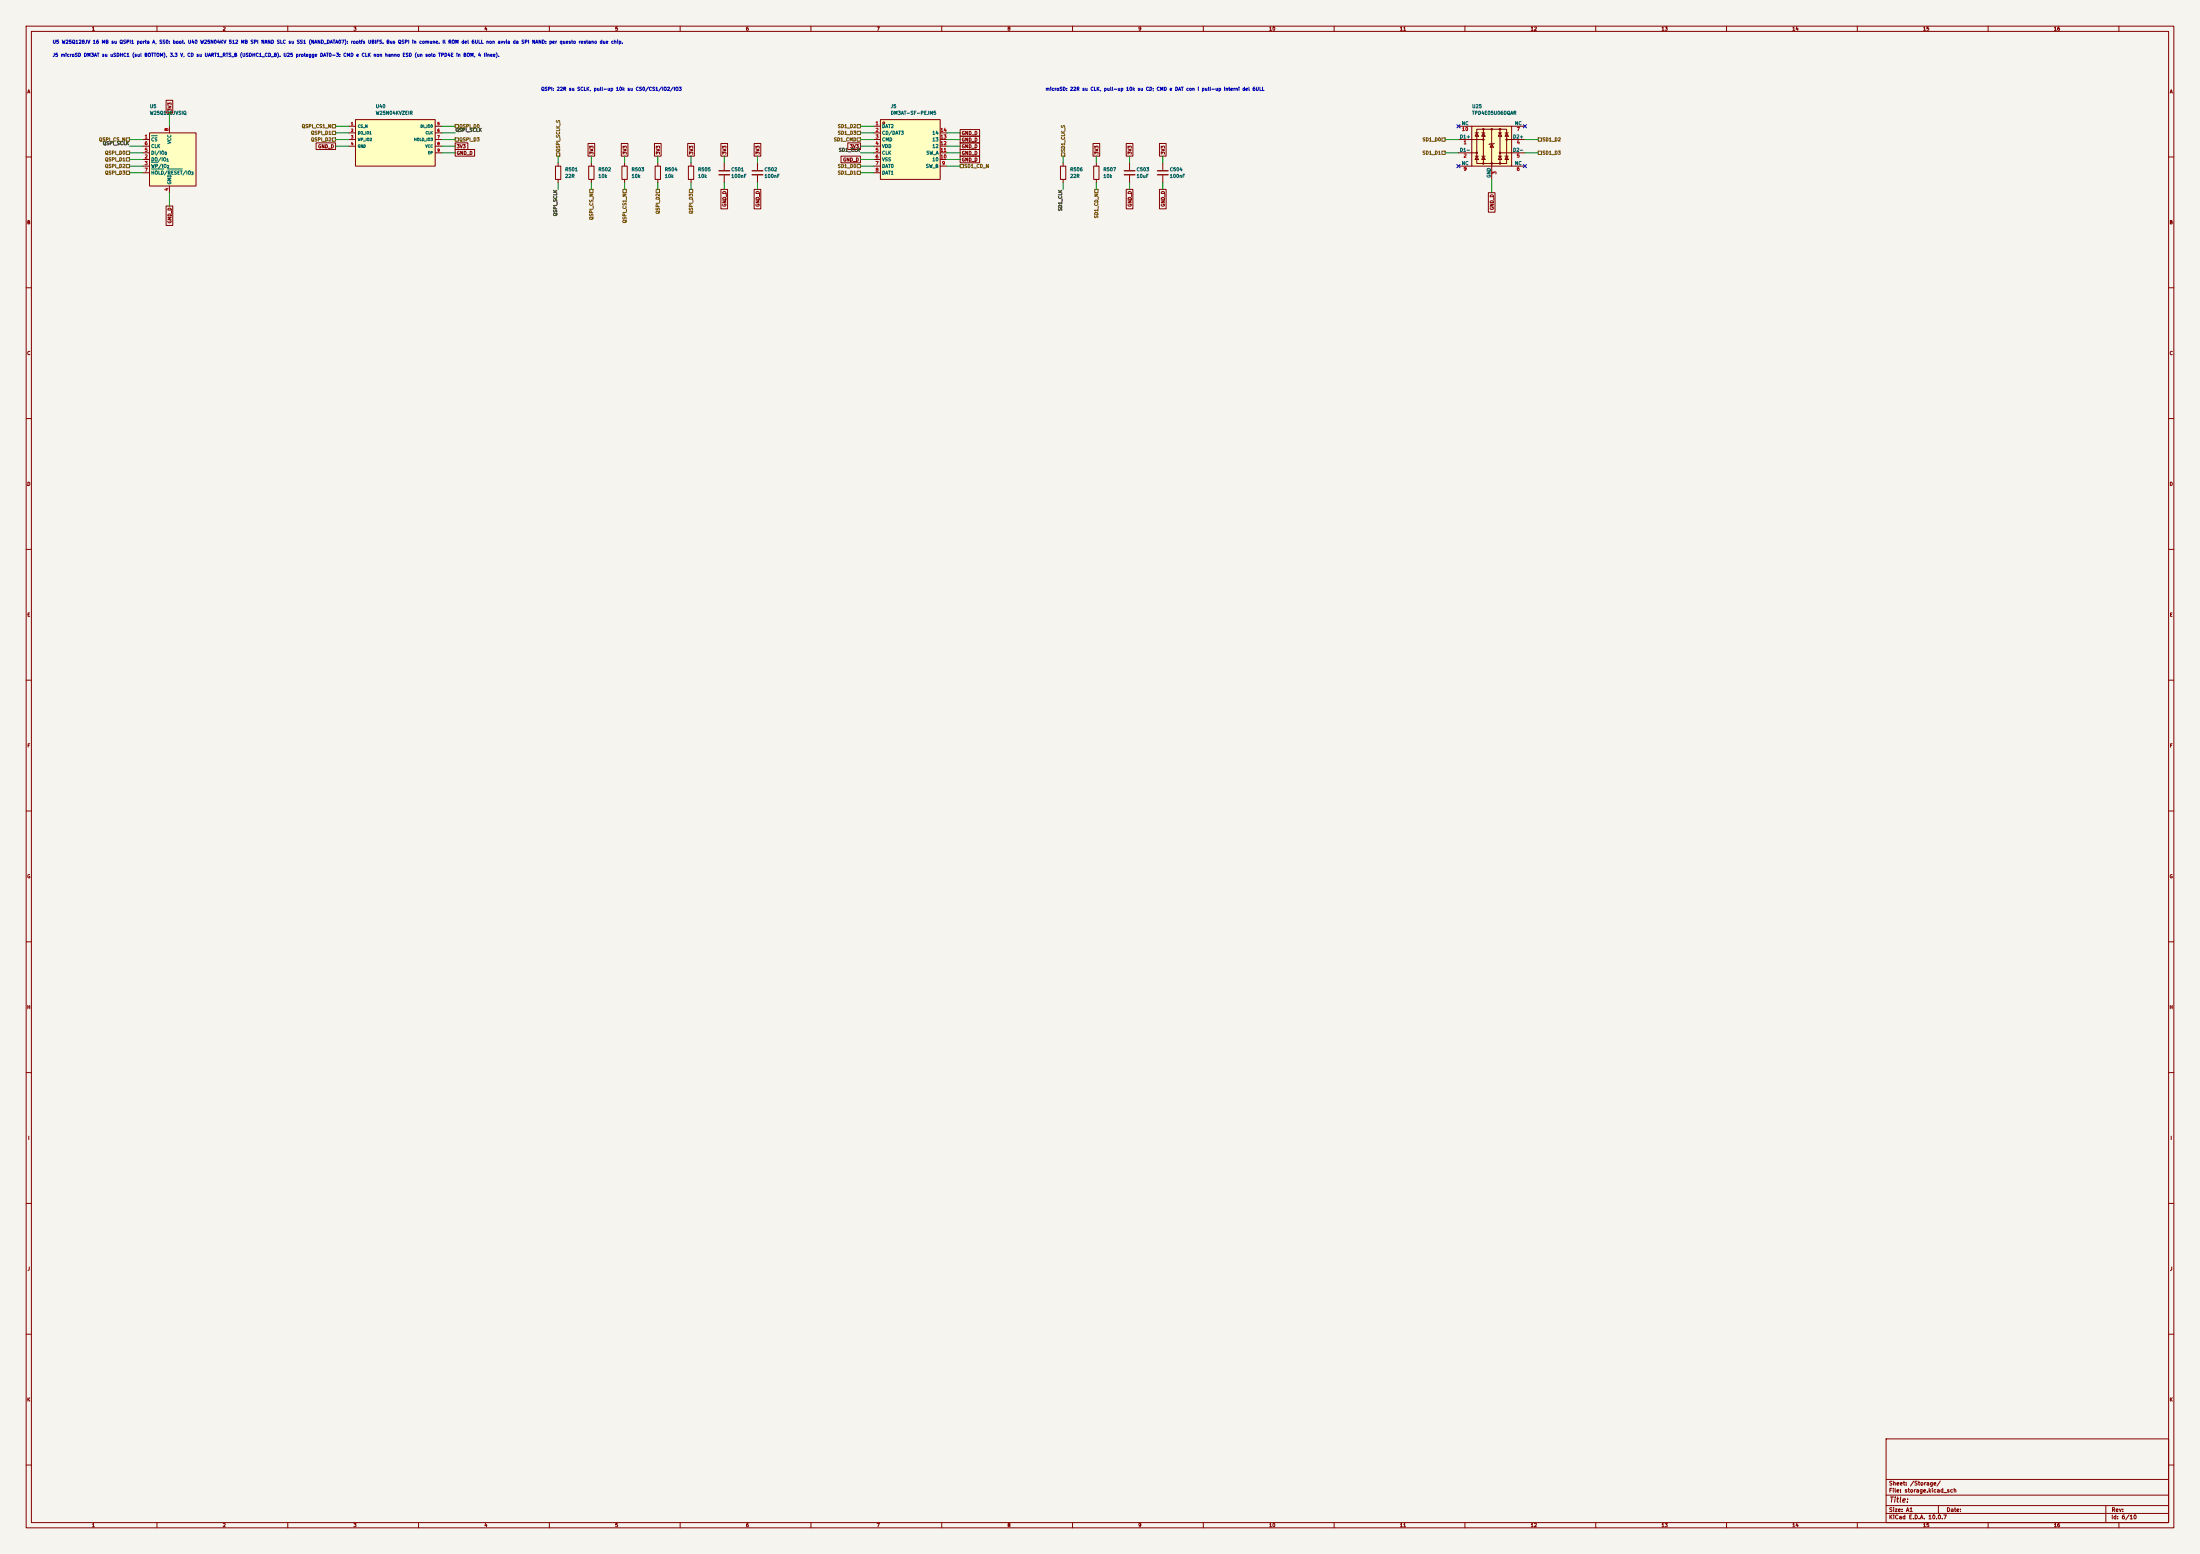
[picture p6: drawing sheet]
(kicad_sch (version 20260306) (generator "eeschema") (generator_version "10.0") (paper "A1") (lib_symbols (symbol "Memory_Flash:W25Q128JVS"
  (exclude_from_sim no)
  (in_bom yes)
  (on_board yes)
  (in_pos_files yes)
  (duplicate_pin_numbers_are_jumpers no)
  (property "Reference" "U" (at -6.35 11.43 0) (show_name no) (do_not_autoplace no) (effects (font (size 1.27 1.27))))
  (property "Value" "W25Q128JVS" (at 7.62 11.43 0) (show_name no) (do_not_autoplace no) (effects (font (size 1.27 1.27))))
  (property "Footprint" "Package_SO:SOIC-8_5.3x5.3mm_P1.27mm" (at 0 22.86 0) (show_name no) (do_not_autoplace no) (hide yes) (effects (font (size 1.27 1.27))))
  (property "Datasheet" "https://www.winbond.com/resource-files/w25q128jv_dtr%20revc%2003272018%20plus.pdf" (at 0 25.4 0) (show_name no) (do_not_autoplace no) (hide yes) (effects (font (size 1.27 1.27))))
  (property "Description" "128Mbit / 16MiB Serial Flash Memory, Standard/Dual/Quad SPI, 2.7-3.6V, SOIC-8" (at 0 27.94 0) (show_name no) (do_not_autoplace no) (hide yes) (effects (font (size 1.27 1.27))))
  (symbol "W25Q128JVS_0_1"
   (rectangle (start -7.62 10.16) (end 10.16 -10.16) (stroke (width 0.254) (type default)) (fill (type background))))
  (symbol "W25Q128JVS_1_1"
   (pin input line (at -10.16 7.62 0) (length 2.54) (name "~{CS}" (effects (font (size 1.27 1.27)))) (number "1" (effects (font (size 1.27 1.27)))))
   (pin bidirectional line (at -10.16 0 0) (length 2.54) (name "DO/IO_{1}" (effects (font (size 1.27 1.27)))) (number "2" (effects (font (size 1.27 1.27)))))
   (pin bidirectional line (at -10.16 -2.54 0) (length 2.54) (name "~{WP}/IO_{2}" (effects (font (size 1.27 1.27)))) (number "3" (effects (font (size 1.27 1.27)))))
   (pin power_in line (at 0 -12.7 90) (length 2.54) (name "GND" (effects (font (size 1.27 1.27)))) (number "4" (effects (font (size 1.27 1.27)))))
   (pin bidirectional line (at -10.16 2.54 0) (length 2.54) (name "DI/IO_{0}" (effects (font (size 1.27 1.27)))) (number "5" (effects (font (size 1.27 1.27)))))
   (pin input line (at -10.16 5.08 0) (length 2.54) (name "CLK" (effects (font (size 1.27 1.27)))) (number "6" (effects (font (size 1.27 1.27)))))
   (pin bidirectional line (at -10.16 -5.08 0) (length 2.54) (name "~{HOLD}/~{RESET}/IO_{3}" (effects (font (size 1.27 1.27)))) (number "7" (effects (font (size 1.27 1.27)))))
   (pin power_in line (at 0 12.7 270) (length 2.54) (name "VCC" (effects (font (size 1.27 1.27)))) (number "8" (effects (font (size 1.27 1.27))))))
  (embedded_fonts no)) (symbol "Scheda:W25N04KV" (pin_names (offset 0.762)) (exclude_from_sim no) (in_bom yes) (on_board yes) (in_pos_files yes) (duplicate_pin_numbers_are_jumpers no) (property "Reference" "U" (at 0 10.16 0) (effects (font (size 1.27 1.27)))) (property "Value" "W25N04KV" (at 0 -12.70 0) (effects (font (size 1.27 1.27)))) (property "Footprint" "" (at 0 0 0) (hide yes) (effects (font (size 1.27 1.27)))) (property "Datasheet" "" (at 0 0 0) (hide yes) (effects (font (size 1.27 1.27)))) (property "Description" "Winbond W25N04KV, SPI NAND SLC 4 Gbit, 3.3 V, WSON-8 8x6" (at 0 0 0) (hide yes) (effects (font (size 1.27 1.27)))) (symbol "W25N04KV_1_1" (rectangle (start -15.24 7.62) (end 15.24 -10.16) (stroke (width 0.254) (type default)) (fill (type background))) (pin passive line (at -17.78 5.08 0) (length 2.54) (name "CS_N" (effects (font (size 1.016 1.016)))) (number "1" (effects (font (size 1.016 1.016))))) (pin passive line (at -17.78 2.54 0) (length 2.54) (name "DO_IO1" (effects (font (size 1.016 1.016)))) (number "2" (effects (font (size 1.016 1.016))))) (pin passive line (at -17.78 0.00 0) (length 2.54) (name "WP_IO2" (effects (font (size 1.016 1.016)))) (number "3" (effects (font (size 1.016 1.016))))) (pin passive line (at -17.78 -2.54 0) (length 2.54) (name "GND" (effects (font (size 1.016 1.016)))) (number "4" (effects (font (size 1.016 1.016))))) (pin passive line (at 17.78 5.08 180) (length 2.54) (name "DI_IO0" (effects (font (size 1.016 1.016)))) (number "5" (effects (font (size 1.016 1.016))))) (pin passive line (at 17.78 2.54 180) (length 2.54) (name "CLK" (effects (font (size 1.016 1.016)))) (number "6" (effects (font (size 1.016 1.016))))) (pin passive line (at 17.78 0.00 180) (length 2.54) (name "HOLD_IO3" (effects (font (size 1.016 1.016)))) (number "7" (effects (font (size 1.016 1.016))))) (pin passive line (at 17.78 -2.54 180) (length 2.54) (name "VCC" (effects (font (size 1.016 1.016)))) (number "8" (effects (font (size 1.016 1.016))))) (pin passive line (at 17.78 -5.08 180) (length 2.54) (name "EP" (effects (font (size 1.016 1.016)))) (number "9" (effects (font (size 1.016 1.016))))) ) (embedded_fonts no)) (symbol "Device:R"
  (pin_numbers (hide yes))
  (pin_names
   (offset 0))
  (exclude_from_sim no)
  (in_bom yes)
  (on_board yes)
  (in_pos_files yes)
  (duplicate_pin_numbers_are_jumpers no)
  (property "Reference" "R" (at 2.032 0 90) (show_name no) (do_not_autoplace no) (effects (font (size 1.27 1.27))))
  (property "Value" "R" (at 0 0 90) (show_name no) (do_not_autoplace no) (effects (font (size 1.27 1.27))))
  (property "Footprint" "" (at -1.778 0 90) (show_name no) (do_not_autoplace no) (hide yes) (effects (font (size 1.27 1.27))))
  (property "Datasheet" "" (at 0 0 0) (show_name no) (do_not_autoplace no) (hide yes) (effects (font (size 1.27 1.27))))
  (property "Description" "Resistor" (at 0 0 0) (show_name no) (do_not_autoplace no) (hide yes) (effects (font (size 1.27 1.27))))
  (symbol "R_0_1"
   (rectangle (start -1.016 -2.54) (end 1.016 2.54) (stroke (width 0.254) (type default)) (fill (type none))))
  (symbol "R_1_1"
   (pin passive line (at 0 3.81 270) (length 1.27) (name "" (effects (font (size 1.27 1.27)))) (number "1" (effects (font (size 1.27 1.27)))))
   (pin passive line (at 0 -3.81 90) (length 1.27) (name "" (effects (font (size 1.27 1.27)))) (number "2" (effects (font (size 1.27 1.27))))))
  (embedded_fonts no)) (symbol "Device:C"
  (pin_numbers (hide yes))
  (pin_names
   (offset 0.254))
  (exclude_from_sim no)
  (in_bom yes)
  (on_board yes)
  (in_pos_files yes)
  (duplicate_pin_numbers_are_jumpers no)
  (property "Reference" "C" (at 0.635 2.54 0) (show_name no) (do_not_autoplace no) (effects (font (size 1.27 1.27)) (justify left)))
  (property "Value" "C" (at 0.635 -2.54 0) (show_name no) (do_not_autoplace no) (effects (font (size 1.27 1.27)) (justify left)))
  (property "Footprint" "" (at 0.9652 -3.81 0) (show_name no) (do_not_autoplace no) (hide yes) (effects (font (size 1.27 1.27))))
  (property "Datasheet" "" (at 0 0 0) (show_name no) (do_not_autoplace no) (hide yes) (effects (font (size 1.27 1.27))))
  (property "Description" "Unpolarized capacitor" (at 0 0 0) (show_name no) (do_not_autoplace no) (hide yes) (effects (font (size 1.27 1.27))))
  (symbol "C_0_1"
   (polyline (pts (xy -2.032 0.762) (xy 2.032 0.762)) (stroke (width 0.508) (type default)) (fill (type none)))
   (polyline (pts (xy -2.032 -0.762) (xy 2.032 -0.762)) (stroke (width 0.508) (type default)) (fill (type none))))
  (symbol "C_1_1"
   (pin passive line (at 0 3.81 270) (length 2.794) (name "" (effects (font (size 1.27 1.27)))) (number "1" (effects (font (size 1.27 1.27)))))
   (pin passive line (at 0 -3.81 90) (length 2.794) (name "" (effects (font (size 1.27 1.27)))) (number "2" (effects (font (size 1.27 1.27))))))
  (embedded_fonts no)) (symbol "MIKILAB_DM3AT_SF_PEJM5:DM3AT-SF-PEJM5" (in_bom yes) (on_board yes)
  (property
   "Reference"
   "Card"
   (id 0) (at 0 13.97 0) (effects (font (size 1.27 1.27) ) ))
  (property
   "Value"
   "DM3AT-SF-PEJM5"
   (id 1) (at 0 -13.97 0) (effects (font (size 1.27 1.27) ) ))
  (property
   "Footprint"
   "MIKILAB_DM3AT_SF_PEJM5:SD-SMD_DM3AT-SF-PEJM5"
   (id 2) (at 0 -16.51 0) (effects (font (size 1.27 1.27) ) hide))
  (property
   "Datasheet"
   "https://lcsc.com/product-detail/Connector-Card-Sockets_Hirose_DM3AT-SF-PEJM5_Hirose-HRS-DM3AT-SF-PEJM5_C114218.html"
   (id 3) (at 0 -19.05 0) (effects (font (size 1.27 1.27) ) hide))
  (property
   "Manufacturer"
   "HRS(广濑)"
   (id 4) (at 0 -21.59 0) (effects (font (size 1.27 1.27) ) hide))
  (property
   "MPN"
   "DM3AT-SF-PEJM5"
   (id 5) (at 0 -24.13 0) (effects (font (size 1.27 1.27) ) hide))
  (property
   "LCSC Part"
   "C114218"
   (id 6) (at 0 -26.67 0) (effects (font (size 1.27 1.27) ) hide))
  (property
   "ki_keywords"
   "SIM Card Connectors"
   (id 8) (at 0 -29.21 0) (effects (font (size 1.27 1.27) ) hide))
  (symbol "DM3AT-SF-PEJM5_0_1"
   (rectangle (start -11.43 11.43) (end 11.43 -11.43) (stroke (width 0) (type default)) (fill (type background)))
   (circle (center -10.16 10.16) (radius 0.38) (stroke (width 0) (type default)) (fill (type none)))
   (pin unspecified line (at -13.97 8.89 0) (length 2.54) (name "DAT2" (effects (font (size 1.27 1.27)))) (number "1" (effects (font (size 1.27 1.27)))))
   (pin unspecified line (at -13.97 6.35 0) (length 2.54) (name "CD/DAT3" (effects (font (size 1.27 1.27)))) (number "2" (effects (font (size 1.27 1.27)))))
   (pin unspecified line (at -13.97 3.81 0) (length 2.54) (name "CMD" (effects (font (size 1.27 1.27)))) (number "3" (effects (font (size 1.27 1.27)))))
   (pin unspecified line (at -13.97 1.27 0) (length 2.54) (name "VDD" (effects (font (size 1.27 1.27)))) (number "4" (effects (font (size 1.27 1.27)))))
   (pin unspecified line (at -13.97 -1.27 0) (length 2.54) (name "CLK" (effects (font (size 1.27 1.27)))) (number "5" (effects (font (size 1.27 1.27)))))
   (pin unspecified line (at -13.97 -3.81 0) (length 2.54) (name "VSS" (effects (font (size 1.27 1.27)))) (number "6" (effects (font (size 1.27 1.27)))))
   (pin unspecified line (at -13.97 -6.35 0) (length 2.54) (name "DAT0" (effects (font (size 1.27 1.27)))) (number "7" (effects (font (size 1.27 1.27)))))
   (pin unspecified line (at -13.97 -8.89 0) (length 2.54) (name "DAT1" (effects (font (size 1.27 1.27)))) (number "8" (effects (font (size 1.27 1.27)))))
   (pin unspecified line (at 13.97 -6.35 180) (length 2.54) (name "SW_B" (effects (font (size 1.27 1.27)))) (number "9" (effects (font (size 1.27 1.27)))))
   (pin unspecified line (at 13.97 -3.81 180) (length 2.54) (name "10" (effects (font (size 1.27 1.27)))) (number "10" (effects (font (size 1.27 1.27)))))
   (pin unspecified line (at 13.97 -1.27 180) (length 2.54) (name "SW_A" (effects (font (size 1.27 1.27)))) (number "11" (effects (font (size 1.27 1.27)))))
   (pin unspecified line (at 13.97 1.27 180) (length 2.54) (name "12" (effects (font (size 1.27 1.27)))) (number "12" (effects (font (size 1.27 1.27)))))
   (pin unspecified line (at 13.97 3.81 180) (length 2.54) (name "13" (effects (font (size 1.27 1.27)))) (number "13" (effects (font (size 1.27 1.27)))))
   (pin unspecified line (at 13.97 6.35 180) (length 2.54) (name "14" (effects (font (size 1.27 1.27)))) (number "14" (effects (font (size 1.27 1.27))))))) (symbol "Power_Protection:TPD4E05U06DQA"
  (pin_names
   (offset 0))
  (exclude_from_sim no)
  (in_bom yes)
  (on_board yes)
  (in_pos_files yes)
  (duplicate_pin_numbers_are_jumpers no)
  (property "Reference" "U" (at -0.635 8.89 0) (show_name no) (do_not_autoplace no) (effects (font (size 1.27 1.27))))
  (property "Value" "TPD4E05U06DQA" (at 1.905 -10.16 0) (show_name no) (do_not_autoplace no) (effects (font (size 1.27 1.27)) (justify left)))
  (property "Footprint" "Package_SON:USON-10_2.5x1.0mm_P0.5mm" (at 1.905 -12.065 0) (show_name no) (do_not_autoplace no) (hide yes) (effects (font (size 1.27 1.27)
    (italic yes)) (justify left)))
  (property "Datasheet" "https://www.ti.com/lit/ds/symlink/tpd4e05u06.pdf" (at 1.905 -13.97 0) (show_name no) (do_not_autoplace no) (hide yes) (effects (font (size 1.27 1.27)) (justify left)))
  (property "Description" "4-Channel ESD Protection for Super-Speed USB 3.0 Interface, USON-10" (at 0 0 0) (show_name no) (do_not_autoplace no) (hide yes) (effects (font (size 1.27 1.27))))
  (symbol "TPD4E05U06DQA_0_0"
   (rectangle (start -5.715 6.477) (end 5.715 -6.604) (stroke (width 0) (type default)) (fill (type none)))
   (polyline (pts (xy -3.175 -6.604) (xy -3.175 6.477)) (stroke (width 0) (type default)) (fill (type none)))
   (polyline (pts (xy 0 6.477) (xy 0 -6.604)) (stroke (width 0) (type default)) (fill (type none)))
   (polyline (pts (xy 3.175 6.477) (xy 3.175 -6.604)) (stroke (width 0) (type default)) (fill (type none))))
  (symbol "TPD4E05U06DQA_0_1"
   (polyline (pts (xy -7.747 2.54) (xy -3.175 2.54)) (stroke (width 0) (type default)) (fill (type none)))
   (rectangle (start -7.62 7.62) (end 7.62 -7.62) (stroke (width 0.254) (type default)) (fill (type background)))
   (polyline (pts (xy -7.62 -2.54) (xy -5.715 -2.54)) (stroke (width 0) (type default)) (fill (type none)))
   (circle (center -5.715 -2.54) (radius 0.2794) (stroke (width 0) (type default)) (fill (type outline)))
   (polyline (pts (xy -5.08 5.08) (xy -6.35 5.08)) (stroke (width 0) (type default)) (fill (type none)))
   (polyline (pts (xy -5.08 3.81) (xy -6.35 3.81) (xy -5.715 5.08) (xy -5.08 3.81)) (stroke (width 0) (type default)) (fill (type none)))
   (polyline (pts (xy -5.08 -3.81) (xy -6.35 -3.81)) (stroke (width 0) (type default)) (fill (type none)))
   (polyline (pts (xy -5.08 -5.08) (xy -6.35 -5.08) (xy -5.715 -3.81) (xy -5.08 -5.08)) (stroke (width 0) (type default)) (fill (type none)))
   (circle (center -3.175 6.477) (radius 0.2794) (stroke (width 0) (type default)) (fill (type outline)))
   (circle (center -3.175 2.54) (radius 0.2794) (stroke (width 0) (type default)) (fill (type outline)))
   (circle (center -3.175 -6.604) (radius 0.2794) (stroke (width 0) (type default)) (fill (type outline)))
   (polyline (pts (xy -2.54 5.08) (xy -3.81 5.08)) (stroke (width 0) (type default)) (fill (type none)))
   (polyline (pts (xy -2.54 3.81) (xy -3.81 3.81) (xy -3.175 5.08) (xy -2.54 3.81)) (stroke (width 0) (type default)) (fill (type none)))
   (polyline (pts (xy -2.54 -3.81) (xy -3.81 -3.81)) (stroke (width 0) (type default)) (fill (type none)))
   (polyline (pts (xy -2.54 -5.08) (xy -3.81 -5.08) (xy -3.175 -3.81) (xy -2.54 -5.08)) (stroke (width 0) (type default)) (fill (type none)))
   (polyline (pts (xy -0.635 0.889) (xy -1.016 0.635)) (stroke (width 0) (type default)) (fill (type none)))
   (circle (center 0 6.477) (radius 0.2794) (stroke (width 0) (type default)) (fill (type outline)))
   (polyline (pts (xy 0 -6.604) (xy 0 -7.62)) (stroke (width 0) (type default)) (fill (type none)))
   (circle (center 0 -6.604) (radius 0.2794) (stroke (width 0) (type default)) (fill (type outline)))
   (polyline (pts (xy 0.635 0.889) (xy -0.635 0.889)) (stroke (width 0) (type default)) (fill (type none)))
   (polyline (pts (xy 0.635 0.889) (xy 1.016 1.143)) (stroke (width 0) (type default)) (fill (type none)))
   (polyline (pts (xy 0.635 -0.381) (xy -0.635 -0.381) (xy 0 0.889) (xy 0.635 -0.381)) (stroke (width 0) (type default)) (fill (type none)))
   (circle (center 3.175 6.477) (radius 0.2794) (stroke (width 0) (type default)) (fill (type outline)))
   (circle (center 3.175 -2.54) (radius 0.2794) (stroke (width 0) (type default)) (fill (type outline)))
   (circle (center 3.175 -6.604) (radius 0.2794) (stroke (width 0) (type default)) (fill (type outline)))
   (polyline (pts (xy 3.81 5.08) (xy 2.54 5.08)) (stroke (width 0) (type default)) (fill (type none)))
   (polyline (pts (xy 3.81 3.81) (xy 2.54 3.81) (xy 3.175 5.08) (xy 3.81 3.81)) (stroke (width 0) (type default)) (fill (type none)))
   (polyline (pts (xy 3.81 -3.81) (xy 2.54 -3.81)) (stroke (width 0) (type default)) (fill (type none)))
   (polyline (pts (xy 3.81 -5.08) (xy 2.54 -5.08) (xy 3.175 -3.81) (xy 3.81 -5.08)) (stroke (width 0) (type default)) (fill (type none)))
   (circle (center 5.715 2.54) (radius 0.2794) (stroke (width 0) (type default)) (fill (type outline)))
   (polyline (pts (xy 6.35 5.08) (xy 5.08 5.08)) (stroke (width 0) (type default)) (fill (type none)))
   (polyline (pts (xy 6.35 3.81) (xy 5.08 3.81) (xy 5.715 5.08) (xy 6.35 3.81)) (stroke (width 0) (type default)) (fill (type none)))
   (polyline (pts (xy 6.35 -3.81) (xy 5.08 -3.81)) (stroke (width 0) (type default)) (fill (type none)))
   (polyline (pts (xy 6.35 -5.08) (xy 5.08 -5.08) (xy 5.715 -3.81) (xy 6.35 -5.08)) (stroke (width 0) (type default)) (fill (type none)))
   (polyline (pts (xy 7.62 2.54) (xy 5.715 2.54)) (stroke (width 0) (type default)) (fill (type none)))
   (polyline (pts (xy 7.62 -2.54) (xy 3.175 -2.54)) (stroke (width 0) (type default)) (fill (type none))))
  (symbol "TPD4E05U06DQA_1_1"
   (pin passive line (at -12.7 2.54 0) (length 5.08) (name "D1+" (effects (font (size 1.27 1.27)))) (number "1" (effects (font (size 1.27 1.27)))))
   (pin passive line (at -12.7 -2.54 0) (length 5.08) (name "D1-" (effects (font (size 1.27 1.27)))) (number "2" (effects (font (size 1.27 1.27)))))
   (pin power_in line (at 0 -12.7 90) (length 5.08) (name "GND" (effects (font (size 1.27 1.27)))) (number "3" (effects (font (size 1.27 1.27)))))
   (pin passive line (at 12.7 2.54 180) (length 5.08) (name "D2+" (effects (font (size 1.27 1.27)))) (number "4" (effects (font (size 1.27 1.27)))))
   (pin passive line (at 12.7 -2.54 180) (length 5.08) (name "D2-" (effects (font (size 1.27 1.27)))) (number "5" (effects (font (size 1.27 1.27)))))
   (pin free line (at 12.7 -7.62 180) (length 5.08) (name "NC" (effects (font (size 1.27 1.27)))) (number "6" (effects (font (size 1.27 1.27)))))
   (pin free line (at 12.7 7.62 180) (length 5.08) (name "NC" (effects (font (size 1.27 1.27)))) (number "7" (effects (font (size 1.27 1.27)))))
   (pin passive line (at 0 -12.7 90) (length 5.08) (hide yes) (name "GND" (effects (font (size 1.27 1.27)))) (number "8" (effects (font (size 1.27 1.27)))))
   (pin free line (at -12.7 -7.62 0) (length 5.08) (name "NC" (effects (font (size 1.27 1.27)))) (number "9" (effects (font (size 1.27 1.27)))))
   (pin free line (at -12.7 7.62 0) (length 5.08) (name "NC" (effects (font (size 1.27 1.27)))) (number "10" (effects (font (size 1.27 1.27))))))
  (embedded_fonts no))) (text "U5 W25Q128JV 16 MB su QSPI1 porta A, SS0: boot. U40 W25N04KV 512 MB SPI NAND SLC su SS1 (NAND_DATA07): rootfs UBIFS. Bus QSPI in comune. Il ROM del 6ULL non avvia da SPI NAND: per questo restano due chip." (exclude_from_sim no) (at 20.00 17.00 0) (effects (font (size 1.27 1.27)) (justify left bottom))) (text "J5 microSD DM3AT su uSDHC1 (sul BOTTOM), 3.3 V, CD su UART1_RTS_B (USDHC1_CD_B). U25 protegge DAT0-3: CMD e CLK non hanno ESD (un solo TPD4E in BOM, 4 linee)." (exclude_from_sim no) (at 20.00 22.00 0) (effects (font (size 1.27 1.27)) (justify left bottom))) (wire (pts (xy 54.61 53.34) (xy 49.53 53.34)) (stroke (width 0) (type default))) (hierarchical_label "QSPI_CS_N" (shape passive) (at 49.53 53.34 180) (effects (font (size 1.27 1.27)) (justify right))) (wire (pts (xy 54.61 60.96) (xy 49.53 60.96)) (stroke (width 0) (type default))) (hierarchical_label "QSPI_D1" (shape passive) (at 49.53 60.96 180) (effects (font (size 1.27 1.27)) (justify right))) (wire (pts (xy 54.61 63.50) (xy 49.53 63.50)) (stroke (width 0) (type default))) (hierarchical_label "QSPI_D2" (shape passive) (at 49.53 63.50 180) (effects (font (size 1.27 1.27)) (justify right))) (wire (pts (xy 64.77 73.66) (xy 64.77 78.74)) (stroke (width 0) (type default))) (global_label "GND_D" (shape passive) (at 64.77 78.74 270) (fields_autoplaced yes) (effects (font (size 1.27 1.27)) (justify right))) (wire (pts (xy 54.61 58.42) (xy 49.53 58.42)) (stroke (width 0) (type default))) (hierarchical_label "QSPI_D0" (shape passive) (at 49.53 58.42 180) (effects (font (size 1.27 1.27)) (justify right))) (wire (pts (xy 54.61 55.88) (xy 49.53 55.88)) (stroke (width 0) (type default))) (label "QSPI_SCLK" (at 49.53 55.88 180) (effects (font (size 1.27 1.27)) (justify right bottom))) (wire (pts (xy 54.61 66.04) (xy 49.53 66.04)) (stroke (width 0) (type default))) (hierarchical_label "QSPI_D3" (shape passive) (at 49.53 66.04 180) (effects (font (size 1.27 1.27)) (justify right))) (wire (pts (xy 64.77 48.26) (xy 64.77 43.18)) (stroke (width 0) (type default))) (global_label "3V3" (shape passive) (at 64.77 43.18 90) (fields_autoplaced yes) (effects (font (size 1.27 1.27)) (justify left))) (symbol (lib_id "Memory_Flash:W25Q128JVS") (at 64.77 60.96 0) (unit 1) (body_style 1) (exclude_from_sim no) (in_bom yes) (on_board yes) (in_pos_files yes) (dnp no) (property "Reference" "U5" (at 57.15 40.64 0) (effects (font (size 1.27 1.27)) (justify left))) (property "Value" "W25Q128JVSIQ" (at 57.15 43.18 0) (effects (font (size 1.27 1.27)) (justify left))) (property "Footprint" "Package_SO:SOIC-8_5.3x5.3mm_P1.27mm" (at 64.77 60.96 0) (hide yes) (effects (font (size 1.27 1.27)))) (property "Datasheet" "" (at 64.77 60.96 0) (hide yes) (effects (font (size 1.27 1.27)))) (property "Description" "" (at 64.77 60.96 0) (hide yes) (effects (font (size 1.27 1.27)))) (property "MPN" "W25Q128JVSIQ" (at 64.77 60.96 0) (hide yes) (effects (font (size 1.27 1.27)))) (property "LCSC" "C97521" (at 64.77 60.96 0) (hide yes) (effects (font (size 1.27 1.27)))) (pin "1") (pin "2") (pin "3") (pin "4") (pin "5") (pin "6") (pin "7") (pin "8")) (wire (pts (xy 133.35 48.26) (xy 128.27 48.26)) (stroke (width 0) (type default))) (hierarchical_label "QSPI_CS1_N" (shape passive) (at 128.27 48.26 180) (effects (font (size 1.27 1.27)) (justify right))) (wire (pts (xy 133.35 50.80) (xy 128.27 50.80)) (stroke (width 0) (type default))) (hierarchical_label "QSPI_D1" (shape passive) (at 128.27 50.80 180) (effects (font (size 1.27 1.27)) (justify right))) (wire (pts (xy 133.35 53.34) (xy 128.27 53.34)) (stroke (width 0) (type default))) (hierarchical_label "QSPI_D2" (shape passive) (at 128.27 53.34 180) (effects (font (size 1.27 1.27)) (justify right))) (wire (pts (xy 133.35 55.88) (xy 128.27 55.88)) (stroke (width 0) (type default))) (global_label "GND_D" (shape passive) (at 128.27 55.88 180) (fields_autoplaced yes) (effects (font (size 1.27 1.27)) (justify right))) (wire (pts (xy 168.91 48.26) (xy 173.99 48.26)) (stroke (width 0) (type default))) (hierarchical_label "QSPI_D0" (shape passive) (at 173.99 48.26 0) (effects (font (size 1.27 1.27)) (justify left))) (wire (pts (xy 168.91 50.80) (xy 173.99 50.80)) (stroke (width 0) (type default))) (label "QSPI_SCLK" (at 173.99 50.80 0) (effects (font (size 1.27 1.27)) (justify left bottom))) (wire (pts (xy 168.91 53.34) (xy 173.99 53.34)) (stroke (width 0) (type default))) (hierarchical_label "QSPI_D3" (shape passive) (at 173.99 53.34 0) (effects (font (size 1.27 1.27)) (justify left))) (wire (pts (xy 168.91 55.88) (xy 173.99 55.88)) (stroke (width 0) (type default))) (global_label "3V3" (shape passive) (at 173.99 55.88 0) (fields_autoplaced yes) (effects (font (size 1.27 1.27)) (justify left))) (wire (pts (xy 168.91 58.42) (xy 173.99 58.42)) (stroke (width 0) (type default))) (global_label "GND_D" (shape passive) (at 173.99 58.42 0) (fields_autoplaced yes) (effects (font (size 1.27 1.27)) (justify left))) (symbol (lib_id "Scheda:W25N04KV") (at 151.13 53.34 0) (unit 1) (body_style 1) (exclude_from_sim no) (in_bom yes) (on_board yes) (in_pos_files yes) (dnp no) (property "Reference" "U40" (at 143.51 40.64 0) (effects (font (size 1.27 1.27)) (justify left))) (property "Value" "W25N04KVZEIR" (at 143.51 43.18 0) (effects (font (size 1.27 1.27)) (justify left))) (property "Footprint" "Package_SON:WSON-8-1EP_8x6mm_P1.27mm_EP3.4x4.3mm" (at 151.13 53.34 0) (hide yes) (effects (font (size 1.27 1.27)))) (property "Datasheet" "" (at 151.13 53.34 0) (hide yes) (effects (font (size 1.27 1.27)))) (property "Description" "" (at 151.13 53.34 0) (hide yes) (effects (font (size 1.27 1.27)))) (property "MPN" "W25N04KVZEIR" (at 151.13 53.34 0) (hide yes) (effects (font (size 1.27 1.27)))) (property "LCSC" "C5342170" (at 151.13 53.34 0) (hide yes) (effects (font (size 1.27 1.27)))) (pin "1") (pin "2") (pin "3") (pin "4") (pin "5") (pin "6") (pin "7") (pin "8") (pin "9")) (text "QSPI: 22R su SCLK, pull-up 10k su CS0/CS1/IO2/IO3" (exclude_from_sim no) (at 206.72 35.00 0) (effects (font (size 1.27 1.27)) (justify left bottom))) (wire (pts (xy 213.36 62.23) (xy 213.36 59.69)) (stroke (width 0) (type default))) (hierarchical_label "QSPI_SCLK_S" (shape passive) (at 213.36 59.69 90) (effects (font (size 1.27 1.27)) (justify left))) (wire (pts (xy 213.36 69.85) (xy 213.36 72.39)) (stroke (width 0) (type default))) (label "QSPI_SCLK" (at 213.36 72.39 270) (effects (font (size 1.27 1.27)) (justify right bottom))) (symbol (lib_id "Device:R") (at 213.36 66.04 0) (unit 1) (body_style 1) (exclude_from_sim no) (in_bom yes) (on_board yes) (in_pos_files yes) (dnp no) (property "Reference" "R501" (at 215.90 64.77 0) (effects (font (size 1.27 1.27)) (justify left))) (property "Value" "22R" (at 215.90 67.31 0) (effects (font (size 1.27 1.27)) (justify left))) (property "Footprint" "Resistor_SMD:R_0603_1608Metric" (at 213.36 66.04 0) (hide yes) (effects (font (size 1.27 1.27)))) (property "Datasheet" "" (at 213.36 66.04 0) (hide yes) (effects (font (size 1.27 1.27)))) (property "Description" "" (at 213.36 66.04 0) (hide yes) (effects (font (size 1.27 1.27)))) (pin "1") (pin "2")) (wire (pts (xy 226.06 62.23) (xy 226.06 59.69)) (stroke (width 0) (type default))) (global_label "3V3" (shape passive) (at 226.06 59.69 90) (fields_autoplaced yes) (effects (font (size 1.27 1.27)) (justify left))) (wire (pts (xy 226.06 69.85) (xy 226.06 72.39)) (stroke (width 0) (type default))) (hierarchical_label "QSPI_CS_N" (shape passive) (at 226.06 72.39 270) (effects (font (size 1.27 1.27)) (justify right))) (symbol (lib_id "Device:R") (at 226.06 66.04 0) (unit 1) (body_style 1) (exclude_from_sim no) (in_bom yes) (on_board yes) (in_pos_files yes) (dnp no) (property "Reference" "R502" (at 228.60 64.77 0) (effects (font (size 1.27 1.27)) (justify left))) (property "Value" "10k" (at 228.60 67.31 0) (effects (font (size 1.27 1.27)) (justify left))) (property "Footprint" "Resistor_SMD:R_0603_1608Metric" (at 226.06 66.04 0) (hide yes) (effects (font (size 1.27 1.27)))) (property "Datasheet" "" (at 226.06 66.04 0) (hide yes) (effects (font (size 1.27 1.27)))) (property "Description" "" (at 226.06 66.04 0) (hide yes) (effects (font (size 1.27 1.27)))) (pin "1") (pin "2")) (wire (pts (xy 238.76 62.23) (xy 238.76 59.69)) (stroke (width 0) (type default))) (global_label "3V3" (shape passive) (at 238.76 59.69 90) (fields_autoplaced yes) (effects (font (size 1.27 1.27)) (justify left))) (wire (pts (xy 238.76 69.85) (xy 238.76 72.39)) (stroke (width 0) (type default))) (hierarchical_label "QSPI_CS1_N" (shape passive) (at 238.76 72.39 270) (effects (font (size 1.27 1.27)) (justify right))) (symbol (lib_id "Device:R") (at 238.76 66.04 0) (unit 1) (body_style 1) (exclude_from_sim no) (in_bom yes) (on_board yes) (in_pos_files yes) (dnp no) (property "Reference" "R503" (at 241.30 64.77 0) (effects (font (size 1.27 1.27)) (justify left))) (property "Value" "10k" (at 241.30 67.31 0) (effects (font (size 1.27 1.27)) (justify left))) (property "Footprint" "Resistor_SMD:R_0603_1608Metric" (at 238.76 66.04 0) (hide yes) (effects (font (size 1.27 1.27)))) (property "Datasheet" "" (at 238.76 66.04 0) (hide yes) (effects (font (size 1.27 1.27)))) (property "Description" "" (at 238.76 66.04 0) (hide yes) (effects (font (size 1.27 1.27)))) (pin "1") (pin "2")) (wire (pts (xy 251.46 62.23) (xy 251.46 59.69)) (stroke (width 0) (type default))) (global_label "3V3" (shape passive) (at 251.46 59.69 90) (fields_autoplaced yes) (effects (font (size 1.27 1.27)) (justify left))) (wire (pts (xy 251.46 69.85) (xy 251.46 72.39)) (stroke (width 0) (type default))) (hierarchical_label "QSPI_D2" (shape passive) (at 251.46 72.39 270) (effects (font (size 1.27 1.27)) (justify right))) (symbol (lib_id "Device:R") (at 251.46 66.04 0) (unit 1) (body_style 1) (exclude_from_sim no) (in_bom yes) (on_board yes) (in_pos_files yes) (dnp no) (property "Reference" "R504" (at 254.00 64.77 0) (effects (font (size 1.27 1.27)) (justify left))) (property "Value" "10k" (at 254.00 67.31 0) (effects (font (size 1.27 1.27)) (justify left))) (property "Footprint" "Resistor_SMD:R_0603_1608Metric" (at 251.46 66.04 0) (hide yes) (effects (font (size 1.27 1.27)))) (property "Datasheet" "" (at 251.46 66.04 0) (hide yes) (effects (font (size 1.27 1.27)))) (property "Description" "" (at 251.46 66.04 0) (hide yes) (effects (font (size 1.27 1.27)))) (pin "1") (pin "2")) (wire (pts (xy 264.16 62.23) (xy 264.16 59.69)) (stroke (width 0) (type default))) (global_label "3V3" (shape passive) (at 264.16 59.69 90) (fields_autoplaced yes) (effects (font (size 1.27 1.27)) (justify left))) (wire (pts (xy 264.16 69.85) (xy 264.16 72.39)) (stroke (width 0) (type default))) (hierarchical_label "QSPI_D3" (shape passive) (at 264.16 72.39 270) (effects (font (size 1.27 1.27)) (justify right))) (symbol (lib_id "Device:R") (at 264.16 66.04 0) (unit 1) (body_style 1) (exclude_from_sim no) (in_bom yes) (on_board yes) (in_pos_files yes) (dnp no) (property "Reference" "R505" (at 266.70 64.77 0) (effects (font (size 1.27 1.27)) (justify left))) (property "Value" "10k" (at 266.70 67.31 0) (effects (font (size 1.27 1.27)) (justify left))) (property "Footprint" "Resistor_SMD:R_0603_1608Metric" (at 264.16 66.04 0) (hide yes) (effects (font (size 1.27 1.27)))) (property "Datasheet" "" (at 264.16 66.04 0) (hide yes) (effects (font (size 1.27 1.27)))) (property "Description" "" (at 264.16 66.04 0) (hide yes) (effects (font (size 1.27 1.27)))) (pin "1") (pin "2")) (wire (pts (xy 276.86 62.23) (xy 276.86 59.69)) (stroke (width 0) (type default))) (global_label "3V3" (shape passive) (at 276.86 59.69 90) (fields_autoplaced yes) (effects (font (size 1.27 1.27)) (justify left))) (wire (pts (xy 276.86 69.85) (xy 276.86 72.39)) (stroke (width 0) (type default))) (global_label "GND_D" (shape passive) (at 276.86 72.39 270) (fields_autoplaced yes) (effects (font (size 1.27 1.27)) (justify right))) (symbol (lib_id "Device:C") (at 276.86 66.04 0) (unit 1) (body_style 1) (exclude_from_sim no) (in_bom yes) (on_board yes) (in_pos_files yes) (dnp no) (property "Reference" "C501" (at 279.40 64.77 0) (effects (font (size 1.27 1.27)) (justify left))) (property "Value" "100nF" (at 279.40 67.31 0) (effects (font (size 1.27 1.27)) (justify left))) (property "Footprint" "Capacitor_SMD:C_0603_1608Metric" (at 276.86 66.04 0) (hide yes) (effects (font (size 1.27 1.27)))) (property "Datasheet" "" (at 276.86 66.04 0) (hide yes) (effects (font (size 1.27 1.27)))) (property "Description" "" (at 276.86 66.04 0) (hide yes) (effects (font (size 1.27 1.27)))) (pin "1") (pin "2")) (wire (pts (xy 289.56 62.23) (xy 289.56 59.69)) (stroke (width 0) (type default))) (global_label "3V3" (shape passive) (at 289.56 59.69 90) (fields_autoplaced yes) (effects (font (size 1.27 1.27)) (justify left))) (wire (pts (xy 289.56 69.85) (xy 289.56 72.39)) (stroke (width 0) (type default))) (global_label "GND_D" (shape passive) (at 289.56 72.39 270) (fields_autoplaced yes) (effects (font (size 1.27 1.27)) (justify right))) (symbol (lib_id "Device:C") (at 289.56 66.04 0) (unit 1) (body_style 1) (exclude_from_sim no) (in_bom yes) (on_board yes) (in_pos_files yes) (dnp no) (property "Reference" "C502" (at 292.10 64.77 0) (effects (font (size 1.27 1.27)) (justify left))) (property "Value" "100nF" (at 292.10 67.31 0) (effects (font (size 1.27 1.27)) (justify left))) (property "Footprint" "Capacitor_SMD:C_0603_1608Metric" (at 289.56 66.04 0) (hide yes) (effects (font (size 1.27 1.27)))) (property "Datasheet" "" (at 289.56 66.04 0) (hide yes) (effects (font (size 1.27 1.27)))) (property "Description" "" (at 289.56 66.04 0) (hide yes) (effects (font (size 1.27 1.27)))) (pin "1") (pin "2")) (wire (pts (xy 334.01 48.26) (xy 328.93 48.26)) (stroke (width 0) (type default))) (hierarchical_label "SD1_D2" (shape passive) (at 328.93 48.26 180) (effects (font (size 1.27 1.27)) (justify right))) (wire (pts (xy 334.01 50.80) (xy 328.93 50.80)) (stroke (width 0) (type default))) (hierarchical_label "SD1_D3" (shape passive) (at 328.93 50.80 180) (effects (font (size 1.27 1.27)) (justify right))) (wire (pts (xy 334.01 53.34) (xy 328.93 53.34)) (stroke (width 0) (type default))) (hierarchical_label "SD1_CMD" (shape passive) (at 328.93 53.34 180) (effects (font (size 1.27 1.27)) (justify right))) (wire (pts (xy 334.01 55.88) (xy 328.93 55.88)) (stroke (width 0) (type default))) (global_label "3V3" (shape passive) (at 328.93 55.88 180) (fields_autoplaced yes) (effects (font (size 1.27 1.27)) (justify right))) (wire (pts (xy 334.01 58.42) (xy 328.93 58.42)) (stroke (width 0) (type default))) (label "SD1_CLK" (at 328.93 58.42 180) (effects (font (size 1.27 1.27)) (justify right bottom))) (wire (pts (xy 334.01 60.96) (xy 328.93 60.96)) (stroke (width 0) (type default))) (global_label "GND_D" (shape passive) (at 328.93 60.96 180) (fields_autoplaced yes) (effects (font (size 1.27 1.27)) (justify right))) (wire (pts (xy 334.01 63.50) (xy 328.93 63.50)) (stroke (width 0) (type default))) (hierarchical_label "SD1_D0" (shape passive) (at 328.93 63.50 180) (effects (font (size 1.27 1.27)) (justify right))) (wire (pts (xy 334.01 66.04) (xy 328.93 66.04)) (stroke (width 0) (type default))) (hierarchical_label "SD1_D1" (shape passive) (at 328.93 66.04 180) (effects (font (size 1.27 1.27)) (justify right))) (wire (pts (xy 361.95 63.50) (xy 367.03 63.50)) (stroke (width 0) (type default))) (hierarchical_label "SD1_CD_N" (shape passive) (at 367.03 63.50 0) (effects (font (size 1.27 1.27)) (justify left))) (wire (pts (xy 361.95 60.96) (xy 367.03 60.96)) (stroke (width 0) (type default))) (global_label "GND_D" (shape passive) (at 367.03 60.96 0) (fields_autoplaced yes) (effects (font (size 1.27 1.27)) (justify left))) (wire (pts (xy 361.95 58.42) (xy 367.03 58.42)) (stroke (width 0) (type default))) (global_label "GND_D" (shape passive) (at 367.03 58.42 0) (fields_autoplaced yes) (effects (font (size 1.27 1.27)) (justify left))) (wire (pts (xy 361.95 55.88) (xy 367.03 55.88)) (stroke (width 0) (type default))) (global_label "GND_D" (shape passive) (at 367.03 55.88 0) (fields_autoplaced yes) (effects (font (size 1.27 1.27)) (justify left))) (wire (pts (xy 361.95 53.34) (xy 367.03 53.34)) (stroke (width 0) (type default))) (global_label "GND_D" (shape passive) (at 367.03 53.34 0) (fields_autoplaced yes) (effects (font (size 1.27 1.27)) (justify left))) (wire (pts (xy 361.95 50.80) (xy 367.03 50.80)) (stroke (width 0) (type default))) (global_label "GND_D" (shape passive) (at 367.03 50.80 0) (fields_autoplaced yes) (effects (font (size 1.27 1.27)) (justify left))) (symbol (lib_id "MIKILAB_DM3AT_SF_PEJM5:DM3AT-SF-PEJM5") (at 347.98 57.15 0) (unit 1) (body_style 1) (exclude_from_sim no) (in_bom yes) (on_board yes) (in_pos_files yes) (dnp no) (property "Reference" "J5" (at 340.36 40.64 0) (effects (font (size 1.27 1.27)) (justify left))) (property "Value" "DM3AT-SF-PEJM5" (at 340.36 43.18 0) (effects (font (size 1.27 1.27)) (justify left))) (property "Footprint" "MIKILAB_DM3AT_SF_PEJM5:SD-SMD_DM3AT-SF-PEJM5" (at 347.98 57.15 0) (hide yes) (effects (font (size 1.27 1.27)))) (property "Datasheet" "" (at 347.98 57.15 0) (hide yes) (effects (font (size 1.27 1.27)))) (property "Description" "" (at 347.98 57.15 0) (hide yes) (effects (font (size 1.27 1.27)))) (property "MPN" "DM3AT-SF-PEJM5" (at 347.98 57.15 0) (hide yes) (effects (font (size 1.27 1.27)))) (property "LCSC" "C114218" (at 347.98 57.15 0) (hide yes) (effects (font (size 1.27 1.27)))) (pin "1") (pin "2") (pin "3") (pin "4") (pin "5") (pin "6") (pin "7") (pin "8") (pin "9") (pin "10") (pin "11") (pin "12") (pin "13") (pin "14")) (text "microSD: 22R su CLK, pull-up 10k su CD; CMD e DAT con i pull-up interni del 6ULL" (exclude_from_sim no) (at 399.56 35.00 0) (effects (font (size 1.27 1.27)) (justify left bottom))) (wire (pts (xy 406.40 62.23) (xy 406.40 59.69)) (stroke (width 0) (type default))) (hierarchical_label "SD1_CLK_S" (shape passive) (at 406.40 59.69 90) (effects (font (size 1.27 1.27)) (justify left))) (wire (pts (xy 406.40 69.85) (xy 406.40 72.39)) (stroke (width 0) (type default))) (label "SD1_CLK" (at 406.40 72.39 270) (effects (font (size 1.27 1.27)) (justify right bottom))) (symbol (lib_id "Device:R") (at 406.40 66.04 0) (unit 1) (body_style 1) (exclude_from_sim no) (in_bom yes) (on_board yes) (in_pos_files yes) (dnp no) (property "Reference" "R506" (at 408.94 64.77 0) (effects (font (size 1.27 1.27)) (justify left))) (property "Value" "22R" (at 408.94 67.31 0) (effects (font (size 1.27 1.27)) (justify left))) (property "Footprint" "Resistor_SMD:R_0603_1608Metric" (at 406.40 66.04 0) (hide yes) (effects (font (size 1.27 1.27)))) (property "Datasheet" "" (at 406.40 66.04 0) (hide yes) (effects (font (size 1.27 1.27)))) (property "Description" "" (at 406.40 66.04 0) (hide yes) (effects (font (size 1.27 1.27)))) (pin "1") (pin "2")) (wire (pts (xy 419.10 62.23) (xy 419.10 59.69)) (stroke (width 0) (type default))) (global_label "3V3" (shape passive) (at 419.10 59.69 90) (fields_autoplaced yes) (effects (font (size 1.27 1.27)) (justify left))) (wire (pts (xy 419.10 69.85) (xy 419.10 72.39)) (stroke (width 0) (type default))) (hierarchical_label "SD1_CD_N" (shape passive) (at 419.10 72.39 270) (effects (font (size 1.27 1.27)) (justify right))) (symbol (lib_id "Device:R") (at 419.10 66.04 0) (unit 1) (body_style 1) (exclude_from_sim no) (in_bom yes) (on_board yes) (in_pos_files yes) (dnp no) (property "Reference" "R507" (at 421.64 64.77 0) (effects (font (size 1.27 1.27)) (justify left))) (property "Value" "10k" (at 421.64 67.31 0) (effects (font (size 1.27 1.27)) (justify left))) (property "Footprint" "Resistor_SMD:R_0603_1608Metric" (at 419.10 66.04 0) (hide yes) (effects (font (size 1.27 1.27)))) (property "Datasheet" "" (at 419.10 66.04 0) (hide yes) (effects (font (size 1.27 1.27)))) (property "Description" "" (at 419.10 66.04 0) (hide yes) (effects (font (size 1.27 1.27)))) (pin "1") (pin "2")) (wire (pts (xy 431.80 62.23) (xy 431.80 59.69)) (stroke (width 0) (type default))) (global_label "3V3" (shape passive) (at 431.80 59.69 90) (fields_autoplaced yes) (effects (font (size 1.27 1.27)) (justify left))) (wire (pts (xy 431.80 69.85) (xy 431.80 72.39)) (stroke (width 0) (type default))) (global_label "GND_D" (shape passive) (at 431.80 72.39 270) (fields_autoplaced yes) (effects (font (size 1.27 1.27)) (justify right))) (symbol (lib_id "Device:C") (at 431.80 66.04 0) (unit 1) (body_style 1) (exclude_from_sim no) (in_bom yes) (on_board yes) (in_pos_files yes) (dnp no) (property "Reference" "C503" (at 434.34 64.77 0) (effects (font (size 1.27 1.27)) (justify left))) (property "Value" "10uF" (at 434.34 67.31 0) (effects (font (size 1.27 1.27)) (justify left))) (property "Footprint" "Capacitor_SMD:C_0805_2012Metric" (at 431.80 66.04 0) (hide yes) (effects (font (size 1.27 1.27)))) (property "Datasheet" "" (at 431.80 66.04 0) (hide yes) (effects (font (size 1.27 1.27)))) (property "Description" "" (at 431.80 66.04 0) (hide yes) (effects (font (size 1.27 1.27)))) (pin "1") (pin "2")) (wire (pts (xy 444.50 62.23) (xy 444.50 59.69)) (stroke (width 0) (type default))) (global_label "3V3" (shape passive) (at 444.50 59.69 90) (fields_autoplaced yes) (effects (font (size 1.27 1.27)) (justify left))) (wire (pts (xy 444.50 69.85) (xy 444.50 72.39)) (stroke (width 0) (type default))) (global_label "GND_D" (shape passive) (at 444.50 72.39 270) (fields_autoplaced yes) (effects (font (size 1.27 1.27)) (justify right))) (symbol (lib_id "Device:C") (at 444.50 66.04 0) (unit 1) (body_style 1) (exclude_from_sim no) (in_bom yes) (on_board yes) (in_pos_files yes) (dnp no) (property "Reference" "C504" (at 447.04 64.77 0) (effects (font (size 1.27 1.27)) (justify left))) (property "Value" "100nF" (at 447.04 67.31 0) (effects (font (size 1.27 1.27)) (justify left))) (property "Footprint" "Capacitor_SMD:C_0603_1608Metric" (at 444.50 66.04 0) (hide yes) (effects (font (size 1.27 1.27)))) (property "Datasheet" "" (at 444.50 66.04 0) (hide yes) (effects (font (size 1.27 1.27)))) (property "Description" "" (at 444.50 66.04 0) (hide yes) (effects (font (size 1.27 1.27)))) (pin "1") (pin "2")) (wire (pts (xy 557.53 53.34) (xy 552.45 53.34)) (stroke (width 0) (type default))) (hierarchical_label "SD1_D0" (shape passive) (at 552.45 53.34 180) (effects (font (size 1.27 1.27)) (justify right))) (wire (pts (xy 557.53 58.42) (xy 552.45 58.42)) (stroke (width 0) (type default))) (hierarchical_label "SD1_D1" (shape passive) (at 552.45 58.42 180) (effects (font (size 1.27 1.27)) (justify right))) (wire (pts (xy 570.23 68.58) (xy 570.23 73.66)) (stroke (width 0) (type default))) (global_label "GND_D" (shape passive) (at 570.23 73.66 270) (fields_autoplaced yes) (effects (font (size 1.27 1.27)) (justify right))) (wire (pts (xy 582.93 53.34) (xy 588.01 53.34)) (stroke (width 0) (type default))) (hierarchical_label "SD1_D2" (shape passive) (at 588.01 53.34 0) (effects (font (size 1.27 1.27)) (justify left))) (wire (pts (xy 582.93 58.42) (xy 588.01 58.42)) (stroke (width 0) (type default))) (hierarchical_label "SD1_D3" (shape passive) (at 588.01 58.42 0) (effects (font (size 1.27 1.27)) (justify left))) (no_connect (at 582.93 63.50)) (no_connect (at 582.93 48.26)) (no_connect (at 557.53 63.50)) (no_connect (at 557.53 48.26)) (symbol (lib_id "Power_Protection:TPD4E05U06DQA") (at 570.23 55.88 0) (unit 1) (body_style 1) (exclude_from_sim no) (in_bom yes) (on_board yes) (in_pos_files yes) (dnp no) (property "Reference" "U25" (at 562.61 40.64 0) (effects (font (size 1.27 1.27)) (justify left))) (property "Value" "TPD4E05U06DQAR" (at 562.61 43.18 0) (effects (font (size 1.27 1.27)) (justify left))) (property "Footprint" "Package_SON:USON-10_2.5x1.0mm_P0.5mm" (at 570.23 55.88 0) (hide yes) (effects (font (size 1.27 1.27)))) (property "Datasheet" "" (at 570.23 55.88 0) (hide yes) (effects (font (size 1.27 1.27)))) (property "Description" "" (at 570.23 55.88 0) (hide yes) (effects (font (size 1.27 1.27)))) (property "MPN" "TPD4E05U06DQAR" (at 570.23 55.88 0) (hide yes) (effects (font (size 1.27 1.27)))) (pin "1") (pin "2") (pin "3") (pin "4") (pin "5") (pin "6") (pin "7") (pin "8") (pin "9") (pin "10")) (embedded_fonts no))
